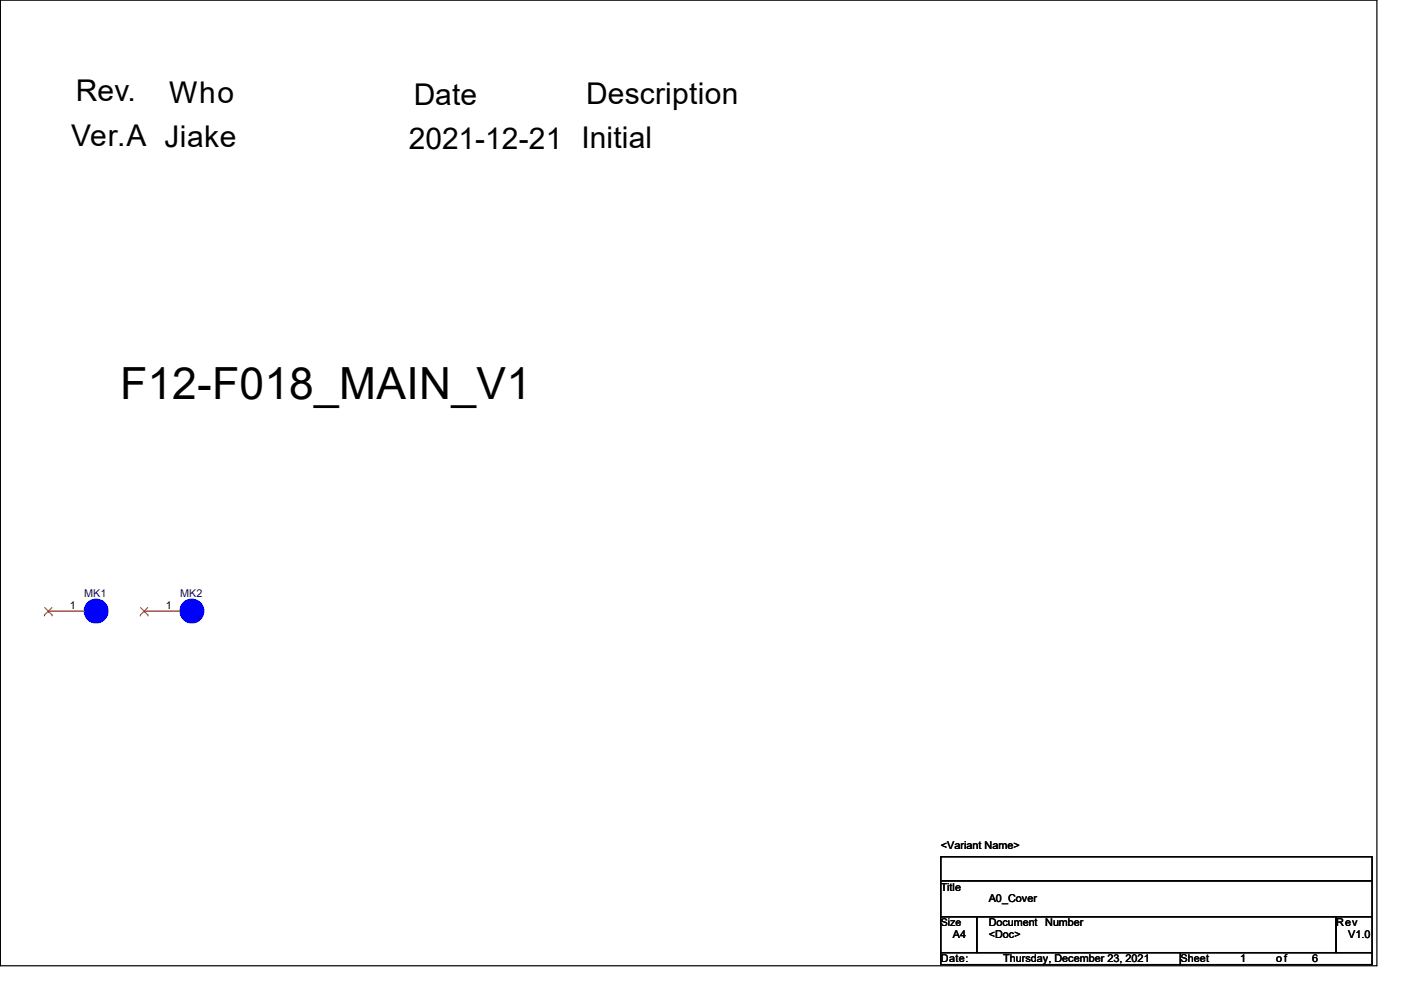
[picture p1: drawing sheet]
<svg xmlns="http://www.w3.org/2000/svg" width="297mm" height="210mm" viewBox="0 0 297 210" stroke-linecap="round" stroke-linejoin="round" font-family="sans-serif">
<path d="M.1 0h291.8v204.8h-291.8zM199.5 181.7h91.4v5h-91.4zM199.5 186.7h91.4v7.7h-91.4zM199.5 194.4h7.6v7.6h-7.6zM207.1 194.4h76.2v7.6h-76.2zM283.3 194.4h7.6v7.6h-7.6zM199.5 202h50.8v2.5h-50.8zM250.3 202h40.6v2.5h-40.6z" fill="none" stroke="#000" stroke-width=".25"/>
<circle cx="40.7" cy="129.6" r="2.52" fill="#00f"/>
<circle cx="40.7" cy="129.6" r="2.52" fill="none" stroke="#00f" stroke-width=".25"/>
<path d="M30.6 129.6h.1M30.6 129.6h7.6" fill="none" stroke="#f00" stroke-width=".25"/>
<path d="M29.8 130.4h.1M29.8 128.8l1.6 1.6M31.3 128.8l-1.5 1.6M31.4 130.4h.1" fill="none" stroke="#804000" stroke-width=".21"/>
<circle cx="20.4" cy="129.6" r="2.52" fill="#00f"/>
<circle cx="20.4" cy="129.6" r="2.52" fill="none" stroke="#00f" stroke-width=".25"/>
<path d="M10.2 129.6h.1M10.2 129.6h7.7" fill="none" stroke="#f00" stroke-width=".25"/>
<path d="M9.4 130.4h.1M9.5 128.8l1.5 1.6M11 128.8l-1.6 1.6M11 130.4h.1" fill="none" stroke="#804000" stroke-width=".21"/>
<text font-size="9.4" x="25.5" y="84.7">F12-F018_MAIN_V1</text>
<g font-size="6.3">
<text x="16.1" y="21.5">Rev.</text>
<text x="35.9" y="21.8">Who</text>
<text x="87.7" y="22.3">Date</text>
<text x="124.3" y="22">Description</text>
<text x="15.1" y="30.9">Ver.A Jiake</text>
<text x="86.7" y="31.7">2021-12-21 Initial</text>
</g>
<g font-size="2.3">
<text x="14.8" y="129">1</text>
<text x="35.1" y="129">1</text>
<text x="199.5" y="179.9">&lt;Variant Name&gt;</text>
<text x="199.5" y="188.8">Title</text>
<text x="209.6" y="191.3">A0_Cover</text>
<text x="209.6" y="196.4">Document</text>
<text x="221.6" y="196.4">Number</text>
<text x="283.3" y="196.4">Rev</text>
<text x="202" y="199">A4</text>
<text x="209.6" y="199">&lt;Doc&gt;</text>
<text x="285.8" y="199">V1.0</text>
<text x="199.5" y="204">Date:</text>
<text x="212.7" y="204">Thursday, December 23, 2021</text>
<text x="250.3" y="204">Sheet</text>
<text x="263" y="204">1</text>
<text x="270.6" y="204">of</text>
<text x="278.2" y="204">6</text>
</g>
<g font-size="2.3" fill="#000080">
<text x="17.9" y="126.6">MK1</text>
<text x="38.2" y="126.6">MK2</text>
</g>
<text font-size="2.2" x="199.5" y="196.4">Size</text>
</svg>
